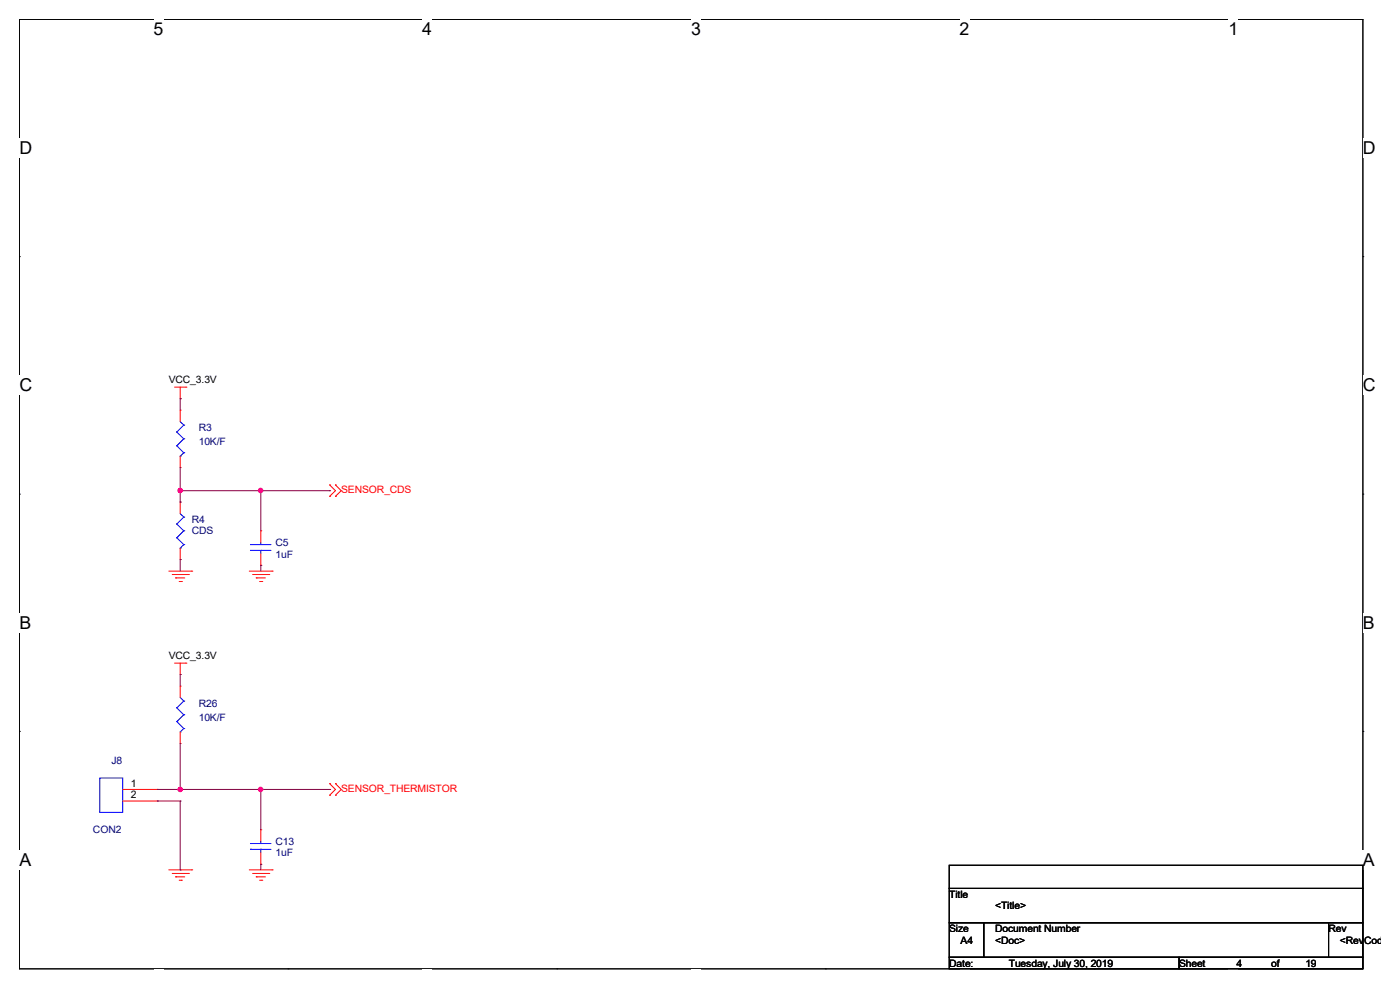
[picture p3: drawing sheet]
<svg xmlns="http://www.w3.org/2000/svg" width="297mm" height="210mm" viewBox="0 0 297 210" stroke-linecap="round" stroke-linejoin="round" font-family="sans-serif">
<path d="M4.1 4.1h285v201.4h-285z" fill="none" stroke="#000" stroke-width=".21"/>
<g fill="#fff">
<path d="M32.6 4.1h2.1v4.2h-2.1z"/>
<path d="M32.6 205.5h2.1v.4h-2.1z"/>
</g>
<path d="M61.1 4.1h.1M61.1 205.5h.1" fill="none" stroke="#000" stroke-width=".21"/>
<g fill="#fff">
<path d="M89.6 4.1h2.1v4.2h-2.1z"/>
<path d="M89.6 205.5h2.1v.4h-2.1z"/>
</g>
<path d="M118.1 4.1h.1M118.1 205.5h.1" fill="none" stroke="#000" stroke-width=".21"/>
<g fill="#fff">
<path d="M146.6 4.1h2.1v4.2h-2.1z"/>
<path d="M146.6 205.5h2.1v.4h-2.1z"/>
</g>
<path d="M175.1 4.1h.1M175.1 205.5h.1" fill="none" stroke="#000" stroke-width=".21"/>
<g fill="#fff">
<path d="M203.6 4.1h2.1v4.2h-2.1z"/>
<path d="M203.6 205.5h2.1v.4h-2.1z"/>
</g>
<path d="M232.1 4.1h.1M232.1 205.5h.1" fill="none" stroke="#000" stroke-width=".21"/>
<g fill="#fff">
<path d="M260.6 4.1h2.1v4.2h-2.1z"/>
<path d="M260.6 205.5h2.1v.4h-2.1z"/>
<path d="M4.1 29.3h2.8v4.2h-2.8z"/>
<path d="M289.1 29.3h2.8v4.2h-2.8z"/>
<path d="M4.1 79.6h2.8v4.2h-2.8z"/>
<path d="M289.1 79.6h2.8v4.2h-2.8z"/>
</g>
<path d="M4.1 54.4h.1M289.1 54.4h.1" fill="none" stroke="#000" stroke-width=".21"/>
<g fill="#fff">
<path d="M4.1 130h2.5v4.2h-2.5z"/>
<path d="M289.1 130h2.6v4.2h-2.6z"/>
</g>
<path d="M4.1 104.8h.1M289.1 104.8h.1" fill="none" stroke="#000" stroke-width=".21"/>
<g fill="#fff">
<path d="M4.1 180.3h2.6v4.2h-2.6z"/>
<path d="M289.1 180.3h2.6v4.2h-2.6z"/>
</g>
<path d="M4.1 155.2h.1M289.1 155.2h.1M201.4 183.6h87.7v4.9h-87.7zM201.4 188.5h87.7v7.2h-87.7zM201.4 195.7h7.3v7.4h-7.3zM208.7 195.7h73.2v7.4h-73.2zM281.9 195.7h7.2v7.4h-7.2zM201.4 203.1h48.7v2.4h-48.7zM250.1 203.1h39v2.4h-39z" fill="none" stroke="#000" stroke-width=".21"/>
<g fill="none" stroke="#f00" stroke-width=".21">
<path d="M37 82.1h2.5M38.2 84.6h.1M38.2 87h.1M38.2 99.2h.1M38.2 82.1v2.5M38.2 87v2.5M38.2 96.8v2.4M39.5 82.1h.1M38.2 106.5h.1M38.2 118.7h.1M38.2 106.5v2.5M38.2 116.3v2.4"/>
<path d="M55.3 112.6h.1M55.3 119.9h.1M55.3 112.6v2.5M55.3 117.5v2.4M69.9 105.3h.1M69.9 102.9h.1M69.9 102.9l1.3 1.2-1.3 1.2M71.2 105.3h.1M71.2 102.9h.1M71.2 102.9l1.2 1.2-1.2 1.2M35.8 121.2h4.9M36.5 121.9h3.5"/>
<path d="M37.3 122.6h.1M37.3 122.6h1.9M38 123.4h.5M38.5 123.4h.1M40 121.9h.1M40.7 121.2h.1M52.9 121.2h4.8M53.6 121.9h3.4M54.4 122.6h.1M54.4 122.6h1.9M55.1 123.4h.4M55.5 123.4h.1"/>
<path d="M57 121.9h.1M57.7 121.2h.1M37 140.7h2.5M38.2 143.1h.1M38.2 145.5h.1M38.2 157.7h.1M38.2 140.7v2.4M38.2 145.5v2.5M38.2 155.3v2.4M39.5 140.7h.1M26 167.5h7.4M26 169.9h7.4"/>
<path d="M33.4 167.5h.1M33.4 169.9h.1M55.3 176h.1M55.3 176v2.4M69.9 168.7h.1M69.9 166.2h.1M69.9 166.2l1.3 1.3-1.3 1.2M71.2 168.7h.1M71.2 166.2h.1M71.2 166.2l1.2 1.3-1.2 1.2M35.8 184.5h4.9M36.5 185.3h3.5"/>
<path d="M37.3 186h.1M37.3 186h1.9M38 186.7h.5M38.5 186.7h.1M40 185.3h.1M40.7 184.5h.1M52.9 184.5h4.8M53.6 185.3h3.4M54.4 186h.1M54.4 186h1.9M55.1 186.7h.4M55.3 183.3h.1"/>
<path d="M55.3 180.9v2.4M55.5 186.7h.1M57 185.3h.1M57.7 184.5h.1"/>
</g>
<g fill="none" stroke="#00f" stroke-width=".21">
<path d="M37.5 91.7h.1M37.5 94.6h.1M37.5 91.7l1.5 1.4M37.5 94.6l1.5 1.5M38.2 96.8h.1M38.2 89.5l.8 .7M39 90.2h.1M39 93.1h.1M39 96.1h.1M39 90.2l-1.5 1.5M39 93.1l-1.5 1.5M39 96.1l-.8 .7"/>
<path d="M37.5 111.2h.1M37.5 114.1h.1M37.5 111.2l1.5 1.4M37.5 114.1l1.5 1.4M38.2 116.3h.1M38.2 109l.8 .7M39 109.7h.1M39 112.6h.1M39 115.5h.1M39 109.7l-1.5 1.5M39 112.6l-1.5 1.5M39 115.5l-.8 .8"/>
<path d="M53.1 116.8h.1M53.1 115.5h.1M53.1 116.8h4.4M53.1 115.5h4.4M55.3 115.5h.1M55.3 116.8h.1M55.3 115.1v.4M55.3 116.8v.7M37.5 150.2h.1M37.5 153.1h.1M37.5 150.2l1.5 1.4M37.5 153.1l1.5 1.5"/>
<path d="M38.2 155.3h.1M38.2 148l.8 .7M39 148.7h.1M39 151.6h.1M39 154.6h.1M39 148.7l-1.5 1.5M39 151.6l-1.5 1.5M39 154.6l-.8 .7M21.2 165.1h4.8v7.2h-4.8zM53.1 178.9h.1M53.1 178.9h4.4M55.3 178.9h.1"/>
<path d="M55.3 178.4v.5M53.1 180.2h.1M53.1 180.2h4.4M55.3 180.2h.1M55.3 180.2v.7"/>
</g>
<g fill="none" stroke="#800040" stroke-width=".21">
<path d="M38.2 84.6h.1M38.2 84.6v2.4M38.2 99.2v7.3M38.2 118.7h.1M38.2 104.1h.1M38.2 106.5h.1M38.2 118.7v2.5M38.2 104.1h31.7M55.3 104.1h.1M55.3 119.9h.1M55.3 104.1v8.5M55.3 119.9v1.3"/>
<path d="M69.9 104.1h.1M38.2 143.1h.1M38.2 143.1v2.4M38.2 157.7v9.8M33.4 167.5h.1M33.4 167.5h36.5M33.4 169.9h4.8M38.2 167.5h.1M38.2 169.9h.1M38.2 169.9v14.6M55.3 167.5h.1M55.3 167.5v8.5"/>
<path d="M69.9 167.5h.1M38.2 184.5h.1M55.3 183.3h.1M55.3 183.3v1.2"/>
</g>
<g fill="#f0f" stroke="#f0f" stroke-width=".21">
<circle cx="38.2" cy="104.1" r=".47"/>
<circle cx="55.3" cy="104.1" r=".47"/>
<circle cx="38.2" cy="167.5" r=".47"/>
<circle cx="55.3" cy="167.5" r=".47"/>
</g>
<g font-size="3.8">
<text x="32.6" y="7.5">5</text>
<text x="89.6" y="7.5">4</text>
<text x="146.6" y="7.5">3</text>
<text x="203.6" y="7.5">2</text>
<text x="260.6" y="7.5">1</text>
<text x="4.1" y="32.6">D</text>
<text x="289.1" y="32.6">D</text>
<text x="4.1" y="83">C</text>
<text x="289.1" y="83">C</text>
<text x="4.1" y="133.3">B</text>
<text x="289.1" y="133.3">B</text>
<text x="4.1" y="183.7">A</text>
<text x="289.1" y="183.7">A</text>
</g>
<g font-size="2.2">
<text x="35.8" y="81.2">VCC_3.3V</text>
<text x="35.8" y="139.7">VCC_3.3V</text>
<text x="27.7" y="166.9">1</text>
<text x="27.7" y="169.4">2</text>
<text x="201.4" y="190.5">Title</text>
<text x="201.4" y="197.7">Size</text>
<text x="211.1" y="197.7">Document Number</text>
<text x="211.1" y="192.9">&lt;Title&gt;</text>
<text x="281.8" y="197.7">Rev</text>
<text x="203.8" y="200.2">A4</text>
<text x="211.1" y="200.2">&lt;Doc&gt;</text>
<text x="284.3" y="200.2">&lt;RevCode&gt;</text>
<text x="201.4" y="205.1">Date:</text>
<text x="214" y="205.1">Tuesday, July 30, 2019</text>
<text x="250.1" y="205.1">Sheet</text>
<text x="262.3" y="205.1">4</text>
<text x="269.7" y="205.1">of</text>
<text x="276.9" y="205.1">19</text>
</g>
<g font-size="2.2" fill="#000080">
<text x="42.2" y="91.4">R3</text>
<text x="42.2" y="94.4">10K/F</text>
<text x="40.7" y="111">R4</text>
<text x="40.7" y="113.4">CDS</text>
<text x="58.5" y="115.8">C5</text>
<text x="58.5" y="118.3">1uF</text>
<text x="42.2" y="149.9">R26</text>
<text x="42.2" y="152.9">10K/F</text>
<text x="23.6" y="162.1">J8</text>
<text x="19.7" y="176.8">CON2</text>
<text x="58.5" y="179.2">C13</text>
<text x="58.5" y="181.6">1uF</text>
</g>
<g font-size="2.2" fill="#f00">
<text x="72.4" y="104.6">SENSOR_CDS</text>
<text x="72.4" y="168">SENSOR_THERMISTOR</text>
</g>
</svg>
